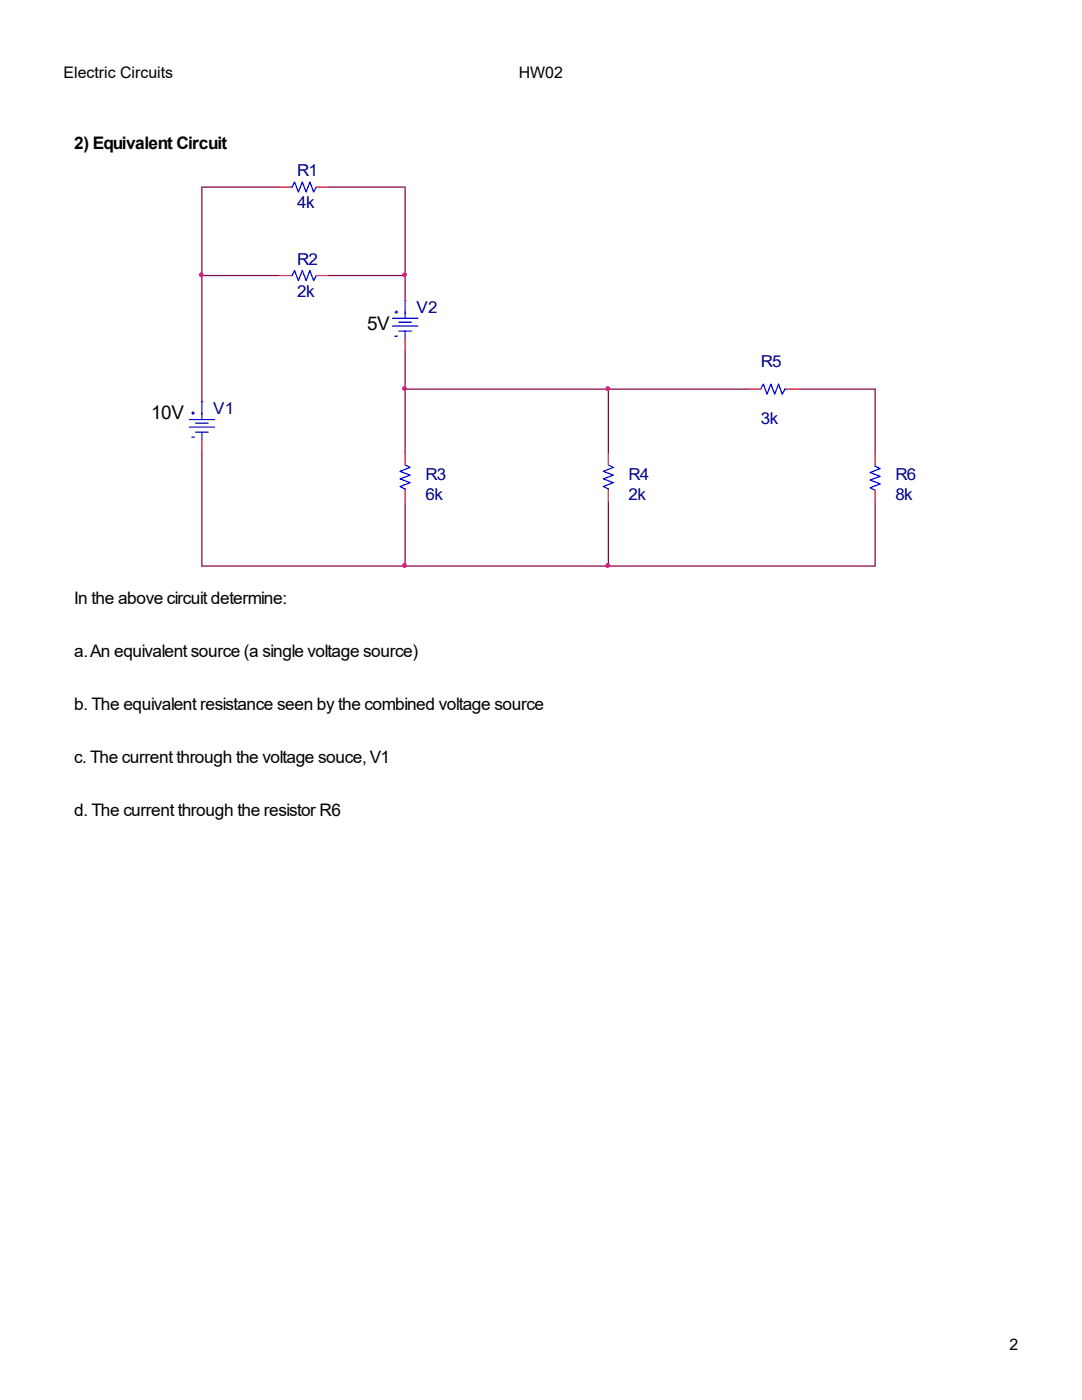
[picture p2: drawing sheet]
<svg xmlns="http://www.w3.org/2000/svg" width="216mm" height="279mm" viewBox="0 0 216 279" stroke-linecap="round" stroke-linejoin="round" font-family="sans-serif">
<path d="M29.9 31.8v83.6h153.2v-83.4h-153.5" fill="none" stroke="#fff" stroke-width=".79"/>
<g fill="none" stroke="#00f" stroke-width=".24">
<path d="M58 37.3h.3l.5-1 .7 2 .8-2 .8 2 .7-2 .8 2 .5-1M58 55h.3l.5-1 .7 2 .8-2 .8 2 .7-2 .8 2 .5-1M78.3 65.1h5.1M78.3 63.5h5.1M78.8 62.3h.5M78.8 67.1h.5M79.1 62v.5M79.6 64.3h2.5M79.6 66.1h2.5M80.8 62.3v1.2M80.8 66.1v1.5M80.8 60v2.5"/>
<path d="M151.8 77.7l.5-1.1 .8 2.1 .7-2.1 .8 2.1 .8-2.1 .7 2.1 .5-1h.3M37.8 83.7h5M37.8 85.2h5M38.3 82.4h.5M38.3 87.2h.5M38.5 82.2v.5M39 84.5h2.6M39 86.3h2.6M40.3 82.4v1.3M40.3 86.3v1.4M40.3 80.2v2.5M80.8 92.8l1.1 .5-2.1 .8 2.1 .7-2.1 .8 2.1 .7-2.1 .8 1 .5v.2"/>
<path d="M121.4 92.8l1 .5-2 .8 2 .7-2 .8 2 .7-2 .8 1 .5v.2M174.6 92.8v.2l1 .5-2 .8 2 .8-2 .7 2 .8-2 .7 1 .5"/>
</g>
<g fill="none" stroke="#f00" stroke-width=".24">
<path d="M55.5 37.3h2.5M63.1 37.3h2.5M55.5 55h2.5M63.1 55h2.5M80.8 60h.1M80.8 67.6v2.5M149.3 77.7h2.5M156.9 77.7h2.5M40.3 80.2h.1M40.3 87.7v2.6M80.8 90.3v2.5M80.8 97.8v2.6"/>
<path d="M121.4 90.3v2.5M121.4 97.8v2.6M174.6 90.3v2.5M174.6 97.8v2.6"/>
</g>
<g fill="none" stroke="#800040" stroke-width=".24">
<path d="M55.5 37.3h-15.2v17.7M65.6 37.3h15.2v17.7M40.3 55h15.2M40.3 55v25.2M65.6 55h15.2M80.8 55v5M80.8 70.1v7.6M80.8 77.7h40.6M80.8 77.7v12.6M121.4 77.7v12.6M121.4 77.7h27.9M159.4 77.7h15.2v12.6"/>
<path d="M40.3 90.3v22.7h40.5M80.8 100.4v12.6M80.8 113h40.6M121.4 100.4v12.6M174.6 100.4v12.6h-53.2"/>
</g>
<g fill="#f0f" stroke="#f0f" stroke-width=".24">
<circle cx="80.7" cy="54.9" r=".38"/>
<circle cx="40.2" cy="54.9" r=".39"/>
<circle cx="80.7" cy="77.5" r=".38"/>
<circle cx="80.7" cy="112.8" r=".39"/>
<circle cx="121.3" cy="77.5" r=".38"/>
<circle cx="121.3" cy="112.8" r=".39"/>
</g>
<g font-size="3.8">
<text x="73.3" y="65.9">5V</text>
<text x="30.2" y="83.5">10V</text>
</g>
<g font-size="3.4">
<text x="14.8" y="29.7">2) Equivalent Circuit</text>
<text x="14.8" y="120.6">In the above circuit determine:</text>
<text x="14.8" y="131.1">a. An equivalent source (a single voltage source)</text>
<text x="14.8" y="141.7">b. The equivalent resistance seen by the combined voltage source</text>
<text x="14.8" y="152.3">c. The current through the voltage souce, V1</text>
<text x="14.8" y="162.9">d. The current through the resistor R6</text>
</g>
<g font-size="3.3" fill="#000080">
<text x="59.3" y="35.2">R1</text>
<text x="59.3" y="41.5">4k</text>
<text x="59.3" y="52.9">R2</text>
<text x="59.3" y="59.2">2k</text>
<text x="83.1" y="62.5">V2</text>
<text x="151.8" y="73.3">R5</text>
<text x="42.6" y="82.6">V1</text>
<text x="151.8" y="84.6">3k</text>
<text x="84.9" y="95.7">R3</text>
<text x="125.4" y="95.7">R4</text>
<text x="178.7" y="95.7">R6</text>
<text x="84.9" y="99.8">6k</text>
<text x="125.4" y="99.8">2k</text>
<text x="178.7" y="99.8">8k</text>
</g>
<g font-size="3.2">
<text x="12.7" y="15.6">Electric Circuits</text>
<text x="103.5" y="15.6">HW02</text>
<text x="201.4" y="269.5">2</text>
</g>
</svg>
